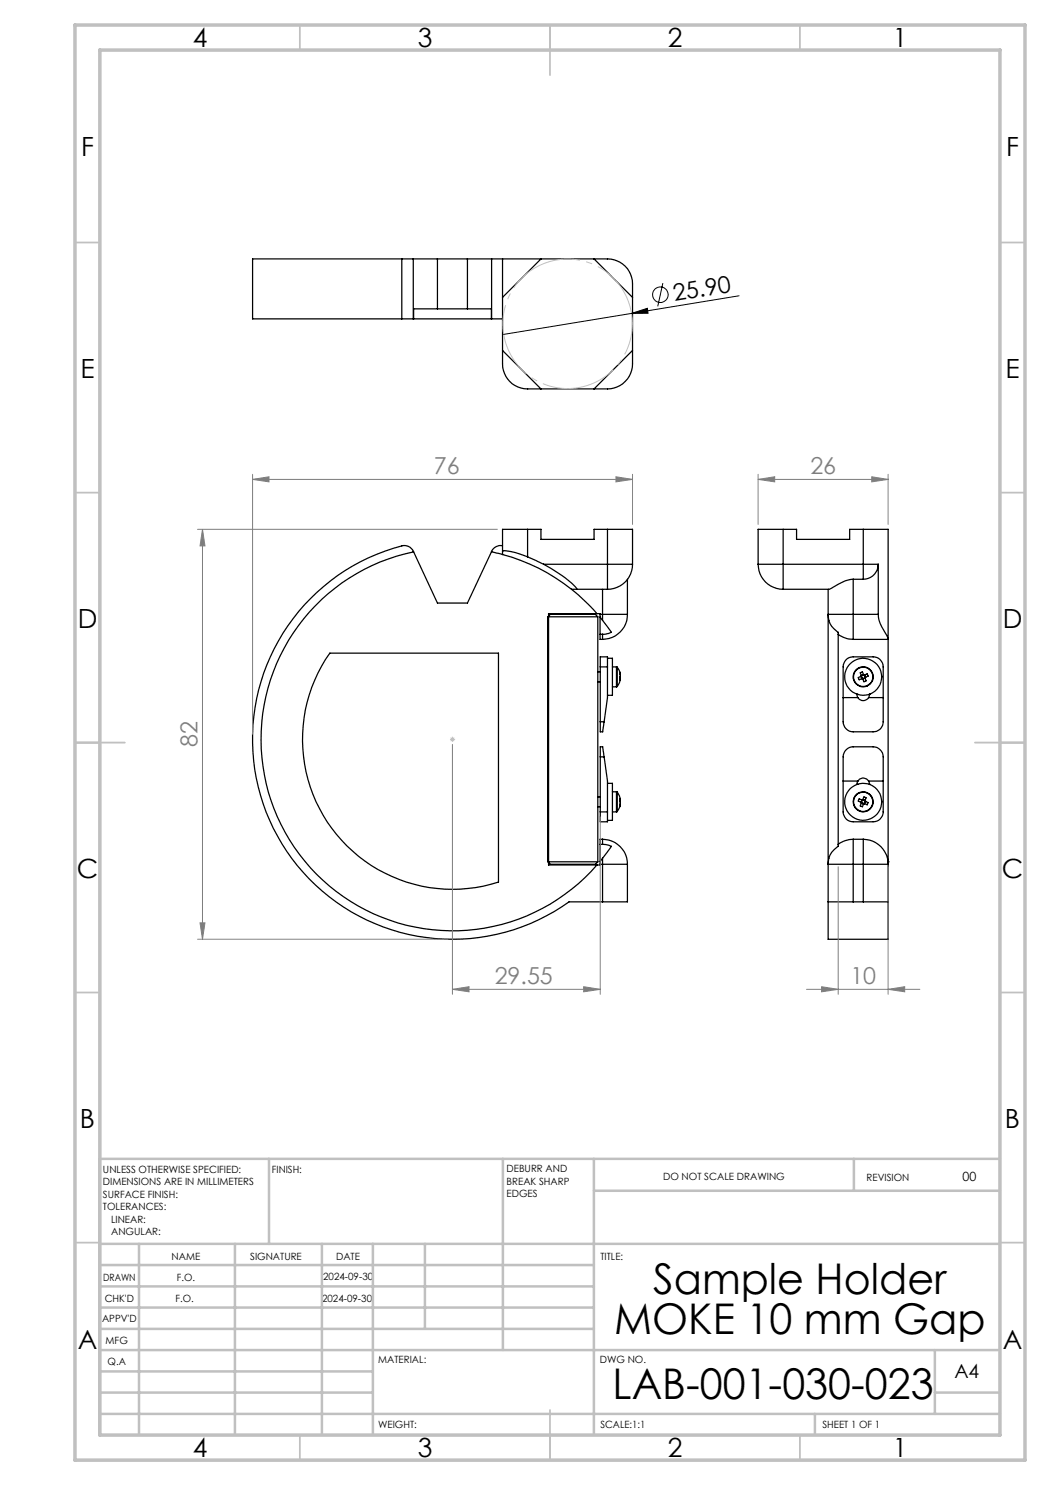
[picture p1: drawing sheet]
<svg xmlns="http://www.w3.org/2000/svg" width="210mm" height="297mm" viewBox="0 0 210 297" stroke-linecap="round" stroke-linejoin="round" font-family="sans-serif">
<g fill="none" stroke="#000" stroke-width=".25">
<path d="M80.4 51.8h2.3M80.4 51.8h-29.9v12h29.9M80.4 51.8v12M82.7 51.8h15.6M82.7 51.8v12M87.5 51.8v10M93.5 51.8v10M98.3 51.8h2.2M98.3 51.8v12M100.5 51.8h21a5 5 0 0 1 5 5v16a5.1 5.1 0 0 1-5 5h-16a5 5 0 0 1-5-5zM108.2 51.8l-7.7 7.7M118.8 51.8l7.7 7.7"/>
<path d="M80.4 63.8h2.3M82.7 63.8h.1M82.7 63.8h15.6M98.3 61.8h-15.6v2M98.3 63.8h.1M98.3 63.8h2.2M100.5 70.1l7.7 7.7M126.5 70.1l-7.7 7.7M82.7 110.4a38.3 38.3 0 0 0-25.2 56.8 38.3 38.3 0 0 0 61.9 5.8M82.7 110.4a1.95 1.95 0 0 0-2.3-1.2 40 40 0 0 0-26.1 55.7 40 40 0 0 0 59.5 15.5h6.7M82.7 110.4l4.8 10.2h6l4.8-10.2M98.3 110.4l2.2 .5"/>
<path d="M100.5 110.2a7.9 7.9 0 0 1 4.2 .9l.8 .3M100.5 110.9a37.1 37.1 0 0 1 13.8 7M100.5 109.1a1.97 1.97 0 0 0-2.2 1.3M105.5 111.4l3.2 1.5M105.5 105.9h-5v5M105.5 105.9v5.5M105.5 105.9h2.7v2h10.6v-2h2.7M108.7 112.9a21.5 21.5 0 0 1 6.7 4.8l-.1 .2M108.7 112.9h12.8M114.3 117.9l3.3 2.9 1.8 1.9M114.3 117.9h7.2M120.5 117.9v5"/>
<path d="M121.5 112.9h5M121.5 105.9h5v7M121.5 112.9v5M121.5 105.9v7M125.5 115.8v7.1M126.5 112.9a5 5 0 0 1-5 5M151.6 112.9h5M151.6 112.9a5 5 0 0 0 5 5M156.6 105.9h-5v7M156.6 112.9v5M156.6 105.9h2.7v2h10.6v-2h2.7M156.6 112.9h16"/>
<path d="M156.6 105.9v7M165.6 117.9v5M170.6 115.8a10.9 10.9 0 0 0-4.7 2l-9.3 .1M170.6 115.8h2M170.6 115.8v7.1M172.6 112.9h3M172.6 105.9h5v21.9M172.6 112.9v2.9M172.6 105.9v7M175.6 112.9a2.99 2.99 0 0 1-3 2.9M175.6 112.9v10M66 130.6h33.7v45.8a30 30 0 0 1-33.3-10.7 30 30 0 0 1-.4-35.1z"/>
<path d="M109.7 123.2l.4-.3h9l.5 .5M119.6 134.4h.5M119.6 136.4h.5M119.6 123.4h-10.1v49h10.1M119.6 123.4v49M120 122.9v.5M120 126.9v1h.5M120 122.9h.5M120 123.4l.5 .7M120 122.9v-.2h-10.3v50.3h10.3v-.1M120 123.4v3.5M120 126.9h.5"/>
<path d="M120.1 133.4v-2h1.4v2M120.1 133.4h1.4M120.1 133.4v11M120.5 122.9v1.2M120.5 124.1l1.8 2.4-1.1 .3-.7 .1M120.5 122.9h5M120.5 126.9v1M121.5 131.7h1v7.4h-1M121.5 133.4v6.1l-.7 4.9M122.5 133.4h.8M122.5 137.4h.8M123.3 133.4l.1 .1"/>
<path d="M123.3 133.4v4M123.4 137.3l-.1 .1M123.4 133.5l.6 1.2M123.4 133.5v3.8M123.9 135.7h.2M123.9 135.6h.2M124 135.4h.1M124.1 135.7l-.2 .8-.5 .8M124.1 135l-.2-.6 .2 .7-.2 .9 .2-.3M124.1 135.6l-.1 .1M124.1 135.4v.2M125.5 122.9a5 5 0 0 1-5 5"/>
<path d="M165.6 122.9h5M165.6 122.9v.3a4.1 4.1 0 0 0 2 3.3v.4M165.6 122.9v50M167.6 126.9a5.2 5.2 0 0 0 3 1M167.6 126.9v42M168.6 139.5h3M169.2 131.9a1.91 1.91 0 0 1 1.4-.5h4a1.99 1.99 0 0 1 2 2v11a1.97 1.97 0 0 1-2 2h-4a2.05 2.05 0 0 1-2-2v-11l.2-.8zM170.6 122.9v5M170.6 122.9h5M170.6 127.9h7M171.4 138.8h.1M171.4 138.8l.2 .7"/>
<path d="M171.6 139.5a1.23 1.23 0 0 0 2.1 0M172.2 135.3h-.1a.3 .3 0 0 0-.4 .2 .3 .3 0 0 0 .3 .4l.4-.2M172.2 135.3l.1 .1M172.3 135.1l-.1 .2M172.3 135.1v.1M172.3 135.2v.1M172.3 135.3h-.1M172.3 135.4l.1 .2M172.3 135.3v.1M172.4 135.7l.1 .1M172.4 135.6l.1 .1M172.4 135.6v.1"/>
<path d="M172.4 135.1l-.1 .1M172.4 135.1h-.1M172.5 135.7h-.1M172.5 135.7h.1M172.5 135.7v.1M172.5 135.7h.2M172.6 135l-.2 .1M172.6 135h.2M172.7 135.7l-.2 .1M172.7 134.9l.2 .1M172.7 134.9l-.1-.1a.28 .28 0 0 0-.2-.4 .28 .28 0 0 0-.3 .4l.2 .3M172.7 134.9l.1 .1"/>
<path d="M172.7 135h-.1M172.8 135h.1M172.8 135l.1 .1M172.9 135.6l-.2 .1M172.9 135v.1M172.9 135l.1-.1a.29 .29 0 0 1 .5 0 .29 .29 0 0 1 0 .4l-.4 .1M172.9 135h-.1M172.9 135.1l.1 .2M173 135.5h.1M173 135.5v.1M173 135.5l-.1 .1M173 135.6l.1 .2a.29 .29 0 0 1-.1 .5 .29 .29 0 0 1-.4-.3l-.1-.2"/>
<path d="M173 135.3v.2M173 135.6h-.1M173.1 135.4l-.1 .2M173.1 135.4l-.1 .1M173.7 139.5h2.9M173.9 138.8l-.2 .7M173.9 138.8h.1M175.6 122.9a10 10 0 0 0 1.9 4.4l.1 .5M177.6 127.8v.1M177.6 127.9v52.5M119.6 159.4h.5M120.1 151.4v-2h.4l.3 2"/>
<path d="M120.1 144.4v2h.4l.3-2M120.1 151.4h.7M120.1 151.4v11M120.1 144.4h.7M120.8 151.4l.7 4.8v6.2M121.5 156.7h1v7.4h-1M122.5 158.4h.8M123.3 158.4h.1M123.3 158.4v4M123.4 158.4l.5 .8 .2 .8M123.4 158.4v3.9M124 160l.1 .1"/>
<path d="M124.1 160l-.2-.2 .2 .6-.2 1 .2-.7M124.1 160h-.2M168.6 156.2h3M169.2 150a1.78 1.78 0 0 1 1.4-.6h4a2.05 2.05 0 0 1 2 2v11a1.99 1.99 0 0 1-2 2h-4a1.99 1.99 0 0 1-2-2v-11l.2-.8zM171.4 156.9h.1M171.6 156.2l-.2 .7M171.6 156.2a1.23 1.23 0 0 1 2.1 0M172.4 160h-.1a.31 .31 0 0 0-.4-.2 .31 .31 0 0 0-.1 .5l.4 .1M172.4 160l.1 .1M172.5 159.9l.1-.1a.3 .3 0 0 1 .5-.3 .3 .3 0 0 1-.1 .5v.1M172.5 159.9l-.1 .1M172.5 159.9v.1"/>
<path d="M172.5 159.9l.2 .1M173.7 156.2l.2 .7M173.7 156.2h2.9M173.9 156.9h.1M119.6 161.4h.5M119.6 172.4l-.5 .5h-9l-.4-.4M120 172.3v.6M120 172.9h.5M120 168.9v3.4M120 168.9h.5M120.1 162.4v2h1.4v-2M120.1 162.4h1.4"/>
<path d="M120.5 168.9h.7l1.1 .4-1.8 2.4M120.5 167.8v1.1M120.5 167.8a5 5 0 0 1 5 5.1M120.5 172.9h5M120.5 171.7v1.2M120.5 167.8h-.5v1.1M120.5 172.9v7.5M120.5 171.7l-.5 .6M122.5 162.4h.8M123.4 162.3l-.1 .1M124 160.3h.1M124 161l-.6 1.3"/>
<path d="M124.1 160.3l-.1 .1M124.1 160.1v.2M124.1 160.1h-.2M125.5 172.9v7.5h-5M165.6 172.9h5M165.6 172.9v7.5M167.6 168.9v.3a4.2 4.2 0 0 0-2 3.7M170.6 167.8v5.1M170.6 167.8a5.2 5.2 0 0 0-3 1.1M170.6 172.9h2M170.6 167.8h2M170.6 172.9v7.5"/>
<path d="M172.2 160.4l.1 .2M172.2 160.4l.1 .1M172.3 160.6l-.1 .2a.28 .28 0 0 0 0 .4 .28 .28 0 0 0 .4-.1l.1-.3M172.3 160.5h.1M172.3 160.5v.1M172.3 160.5l.1 .2M172.3 160.3v.2M172.3 160.6l.1 .1M172.3 160.3l-.1 .1M172.4 160.2l-.1 .1M172.4 160.7h.2M172.4 160v.2"/>
<path d="M172.5 160.1l-.1 .1M172.5 160v.1M172.5 160h.2M172.6 160.7l.1 .1M172.6 167.8v5.1M172.6 167.8a4.9 4.9 0 0 1 5 5.1h-5M172.6 172.9v7.5M172.7 160l.2 .1M172.8 160.7h.1M172.8 160.7l-.1 .1M172.8 160.7h-.2M172.9 160.1l.1 .1"/>
<path d="M172.9 160.7l-.2 .1M172.9 160.6l-.1 .1M172.9 160.6v.1M173 160.2l.1 .1M173 160.2h.1M173 160.2v.2M173 160.1l.1 .2M173 160.1v.1M173 160.4l-.1 .2M173 160.3v.1M173.1 160.3a.32 .32 0 0 1 .5 .2 .32 .32 0 0 1-.2 .4l-.5-.2M177.6 172.4h.1"/>
<path d="M165.6 180.4h5M165.6 180.4v7.5h12v-7.5M170.6 180.4h2M172.6 180.4h5"/>
<circle cx="172.6" cy="135.4" r="2"/>
<circle cx="172.6" cy="135.4" r="1.93"/>
<circle cx="172.6" cy="135.4" r="3.7"/>
<circle cx="172.6" cy="160.3" r="1.93"/>
<circle cx="172.6" cy="160.4" r="1.99"/>
<circle cx="172.7" cy="160.4" r="3.7"/>
</g>
<g fill="none" stroke="#000" stroke-width=".2">
<path d="M132.6 56.6l-1 4.7M147.8 59.2l-47.1 7.7M126.3 62.7l3.2-1 .1 .9z"/>
<circle cx="132.1" cy="58.9" r="1.55"/>
</g>
<path d="M125.9 61a13 13 0 0 0-21.6-5.3 13 13 0 0 0 5.6 21.5 13 13 0 0 0 16.3-15.2l-.3-1" fill="none" stroke="#c0c0c0" stroke-width=".2" stroke-dasharray="15.2 1.3 1.3 1.3" stroke-dashoffset="5" stroke-linecap="butt"/>
<path d="M90 147.9h1M90.1 147.5l.7 .7M90.5 147.4v1M90.8 147.5l-.7 .7" fill="none" stroke="#c0c0c0" stroke-width=".2"/>
<g fill="none" stroke="#808080" stroke-width=".2">
<path d="M50.5 95.9l3.3-.5v1zM50.5 94.9v52M50.5 95.9h76M123.2 95.4l3.3 .5-3.3 .5zM126.5 94.9v10M151.6 95.9l3.3-.5v1zM151.6 95.9h26M151.6 94.9v10M174.3 95.4l3.3 .5-3.3 .5zM177.6 94.9v10M39.5 105.9h60M40.5 105.9v82"/>
<path d="M40.5 105.9l.5 3.3h-1zM90.5 148.9v50M120.1 163.4v35.5M167.6 173.4v25.5M177.6 173.4v25.5M39.5 187.9h50M40 184.6h1l-.5 3.3zM90.5 197.9l3.3-.6v1.1zM90.5 197.9h29.6M116.7 197.3l3.4 .6-3.4 .5zM161.3 197.9h22.7M164.3 197.3l3.3 .6-3.3 .5z"/>
<path d="M177.6 197.9l3.3-.6v1.1z"/>
</g>
<g fill="none" stroke="#c0c0c0" stroke-width=".35">
<path d="M60 5v5M110 5v10M160 5v5M15 48.5h5M200 48.5h5M15 98.5h5M200 98.5h5M15 148.5h10M195 148.5h10M15 198.5h5M200 198.5h5M15 248.5h5"/>
<path d="M200 248.5h5M60 287v5M110 282v10M160 287v5"/>
</g>
<g fill="none" stroke="#c0c0c0" stroke-width=".5">
<path d="M53.8 231.8v17M100.6 231.8v38.2M118.8 231.8v55.2M118.8 238.2h81.2M170.8 231.8v6.4M200 231.8h-180v55.2M20 248.8h180M20 257.3h98.8M20 253h98.8M27.8 248.8v38.2M47 248.8v38.2M64.4 248.8v38.2"/>
<path d="M74.6 248.8v38.2M85 248.8v17M20 265.8h98.8M20 261.5h98.8M20 278.5h54.6M20 274.3h54.6M20 270h180M187 278.5h13M187 270v12.8M20 282.8h180M163 282.8v4.2"/>
</g>
<path d="M15 5h190v287h-190zM20 10h180v277h-180z" fill="none" stroke="#c0c0c0" stroke-width=".7"/>
<path d="M126.3 62.7l3.2-1 .1 .9z" fill="#000"/>
<g fill="#808080">
<path d="M123.2 95.4l3.3 .5-3.3 .5zM50.5 95.9l3.3-.5v1z"/>
<path d="M116.7 197.3l3.4 .6-3.4 .5zM90.5 197.9l3.3-.6v1.1z"/>
<path d="M164.3 197.3l3.3 .6-3.3 .5zM177.6 197.9l3.3-.6v1.1z"/>
<path d="M174.3 95.4l3.3 .5-3.3 .5zM151.6 95.9l3.3-.5v1z"/>
<path d="M40.5 105.9l.5 3.3h-1zM40 184.6h1l-.5 3.3z"/>
</g>
<g font-size="8.5">
<text x="130.7" y="258.8">Sample Holder</text>
<text x="122.8" y="266.9">MOKE 10 mm Gap</text>
<text x="122.5" y="279.7">LAB-001-030-023</text>
</g>
<g font-size="5.3">
<text x="38.5" y="9.5">4</text>
<text x="83.5" y="9.5">3</text>
<text x="133.6" y="9.5">2</text>
<text x="178.6" y="9.5">1</text>
<text x="16.2" y="31.3">F</text>
<text x="201.2" y="31.3">F</text>
<text x="16.1" y="75.5">E</text>
<text x="201.1" y="75.5">E</text>
<text x="15.5" y="125.5">D</text>
<text x="200.5" y="125.5">D</text>
<text x="15.4" y="175.5">C</text>
<text x="200.4" y="175.5">C</text>
<text x="16" y="225.5">B</text>
<text x="201" y="225.5">B</text>
<text x="15.5" y="269.8">A</text>
<text x="200.5" y="269.8">A</text>
<text x="38.5" y="291.5">4</text>
<text x="83.5" y="291.5">3</text>
<text x="133.6" y="291.5">2</text>
<text x="178.6" y="291.5">1</text>
</g>
<text font-size="4.7" x="134.9" y="60.2" transform="rotate(-9 134.9 60.2)">25.90</text>
<g font-size="4.7" fill="#808080">
<text x="86.8" y="94.8">76</text>
<text x="162.1" y="94.8">26</text>
<text x="39.5" y="149.4" transform="rotate(-90 39.5 149.4)">82</text>
<text x="98.9" y="196.8">29.55</text>
<text x="170.1" y="196.8">10</text>
</g>
<text font-size="3.9" x="190.9" y="275.5">A4</text>
<text font-size="2.5" x="192.5" y="236.1">00</text>
<g font-size="2">
<text x="20.6" y="234.6">UNLESS OTHERWISE SPECIFIED:</text>
<text x="20.6" y="237.1">DIMENSIONS ARE IN MILLIMETERS</text>
<text x="20.6" y="239.6">SURFACE FINISH:</text>
<text x="54.4" y="234.6">FINISH:</text>
<text x="101.3" y="234.5">DEBURR AND</text>
<text x="101.3" y="237">BREAK SHARP</text>
<text x="101.3" y="239.5">EDGES</text>
<text x="132.6" y="236">DO NOT SCALE DRAWING</text>
<text x="173.3" y="236.2">REVISION</text>
<text x="20.6" y="242.1">TOLERANCES:</text>
<text x="22.2" y="244.6">LINEAR:</text>
<text x="22.2" y="247.1">ANGULAR:</text>
<text x="34.3" y="252">NAME</text>
<text x="50" y="251.9">SIGNATURE</text>
<text x="67.2" y="251.9">DATE</text>
<text x="120.1" y="251.9">TITLE:</text>
<text x="20.6" y="256.1">DRAWN</text>
<text x="35.3" y="256.1">F.O.</text>
<text x="64.6" y="255.9">2024-09-30</text>
<text x="20.9" y="260.3">CHK'D</text>
<text x="35.1" y="260.3">F.O.</text>
<text x="64.4" y="260.3">2024-09-30</text>
<text x="20.4" y="264.4">APPV'D</text>
<text x="21.1" y="268.8">MFG</text>
<text x="21.5" y="273">Q.A</text>
<text x="75.6" y="272.5">MATERIAL:</text>
<text x="120" y="272.5">DWG NO.</text>
<text x="75.6" y="285.5">WEIGHT:</text>
<text x="120.1" y="285.6">SCALE:1:1</text>
<text x="164.5" y="285.6">SHEET 1 OF 1</text>
</g>
</svg>
